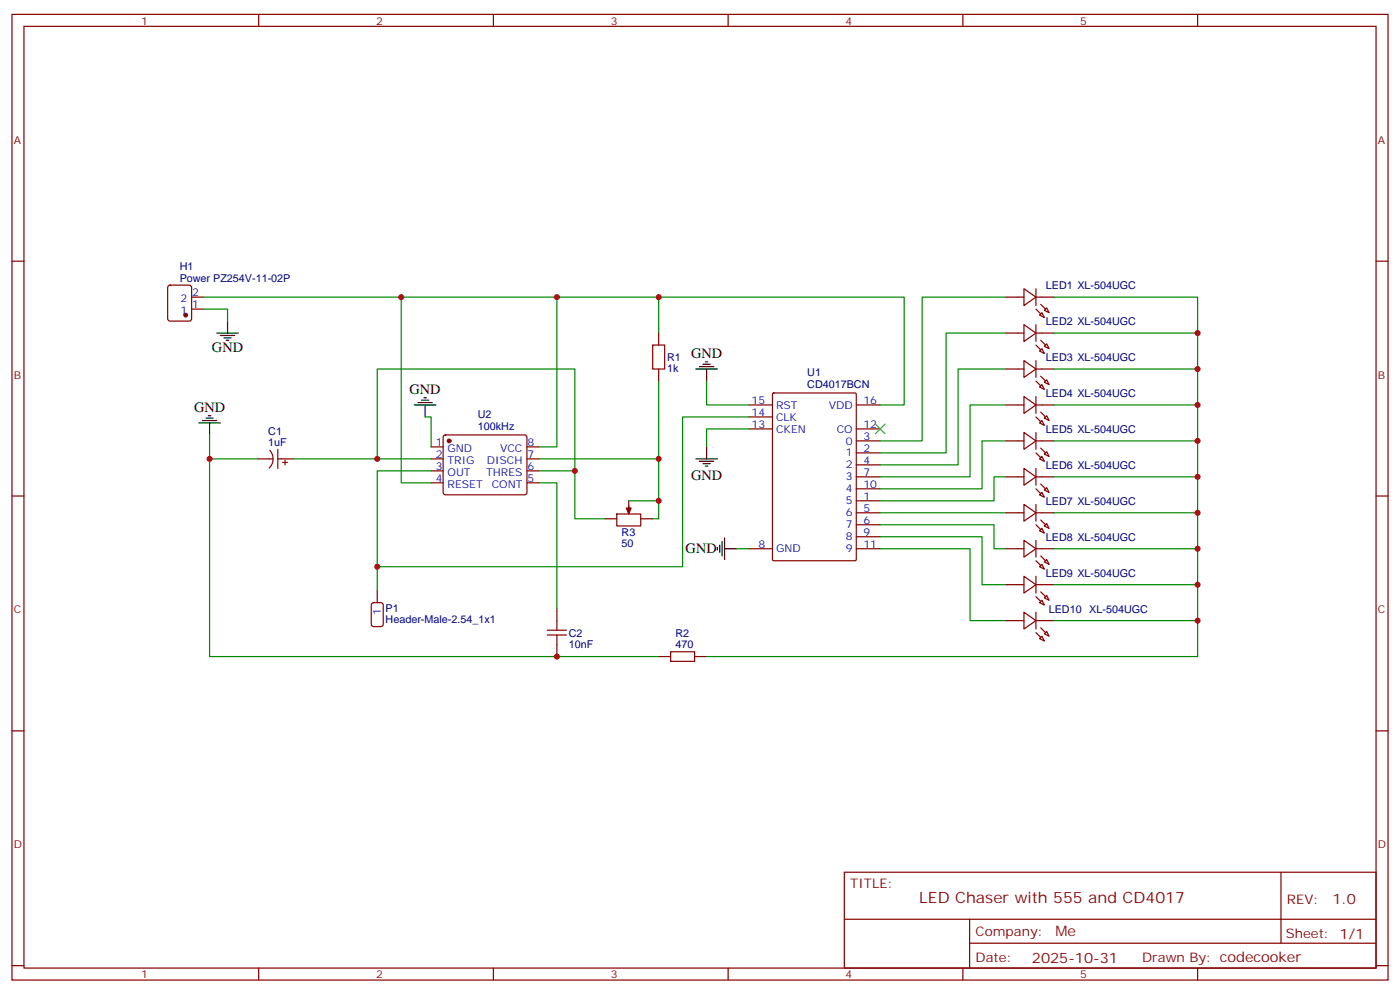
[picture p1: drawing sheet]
<svg xmlns="http://www.w3.org/2000/svg" width="412mm" height="292mm" viewBox="0 0 412 292" stroke-linecap="round" stroke-linejoin="round" font-family="sans-serif">
<g fill="none" stroke="#870000" stroke-width=".35">
<path d="M3.5 4.2h405.4v284.4h-405.4zM7.1 7.8h398.2v277.2h-398.2zM76.2 4.2v3.6M145.3 4.2v3.6M214.5 4.2v3.6M283.6 4.2v3.6M352.8 4.2v3.6M3.5 76.9h3.6M405.3 76.9h3.6M49.6 84.2l.5-.2h5.6l.7 .4v9.4l-.4 .7h-5.9l-.7-.4v-9.4zM56.4 91h3.6M56.4 87.5h3.6"/>
<path d="M194 98.1v3.5M296.3 87.5h5.3M296.3 98.1h5.3M301.6 85l3.6 2.5-3.6 2.5zM301.6 95.6l3.6 2.5-3.6 2.4zM305.2 87.5h5.2M305.2 85v5M305.2 95.6v4.9M305.2 98.1h5.2M306.9 92.1l.7 1.4-1.4-.7zM308.3 90.7l.7 1.4-1.4-.7zM192.3 101.6h3.5v7.1h-3.5z"/>
<path d="M194 108.7v3.5M220.5 119.2h7M227.6 115.9l.3-.2h24l.3 .2v48.8l-.2 .4h-24.1l-.3-.2zM252.2 119.2h7.1M296.3 119.2h5.3M296.3 108.7h5.3M301.6 106.2l3.6 2.5-3.6 2.4zM301.6 116.8l3.6 2.4-3.6 2.5zM305.2 119.2h5.2M305.2 106.2v4.9M305.2 116.8v4.9M305.2 108.7h5.2"/>
<path d="M306.2 113.9l.7-.7 .7 1.5zM306.9 102.7l.7 1.4-1.4-.7zM307.6 102l.7-.8 .7 1.5zM307.6 112.5l.7-.7 .7 1.4zM75.8 135.1h4.6M79.5 132.6a3.8 3.8 0 0 1-.2 5.2M81.8 135.1h4.6M81.8 132.3v5.6M83.3 136.2h1.4M84 135.5v1.4M127 131.6h3.5M127 135.1h3.5"/>
<path d="M127 138.6h3.5M130.8 128.3l.4-.2h23.3l.5 .2 .2 .5v16.5l-.7 .4-23.5-.1-.5-.6v-16.2zM155.2 131.6h3.5M155.2 135.1h3.5M155.2 138.6h3.5M220.5 126.3h7M220.5 122.8h7M252.2 133.3h7.1M252.2 129.8h7.1M252.2 136.9h7.1M252.2 126.3h7.1M296.3 129.8h5.3"/>
<path d="M301.6 127.4l3.6 2.4-3.6 2.5zM301.6 137.9l3.6 2.5-3.6 2.5zM305.2 129.8h5.2M305.2 127.4v4.9M305.2 137.9v5M306.9 123.8l.7 1.4-1.4-.7zM306.9 134.4l.7 1.4-1.4-.7zM307.6 133.7l.7-.7 .7 1.4zM308.3 122.4l.7 1.4-1.4-.7zM3.5 146h3.6M127 142.2h3.5M155.2 142.2h3.5"/>
<path d="M178.2 152.8h3.5M181.7 151.3h7v3.6h-7zM185.2 147.5v3.5M188.7 152.8h3.6M252.2 147.5h7.1M252.2 151h7.1M252.2 154.5h7.1M252.2 140.4h7.1M252.2 158h7.1M252.2 143.9h7.1M296.3 151h5.3M296.3 140.4h5.3"/>
<path d="M301.6 148.5l3.6 2.5-3.6 2.5zM301.6 159.1l3.6 2.5-3.6 2.4zM305.2 151h5.2M305.2 140.4h5.2M305.2 148.5v5M305.2 159.1v4.9M306.2 145.7l.7-.7 .7 1.4zM306.9 155.6l.7 1.4-1.4-.7zM307.6 144.3l.7-.7 .7 1.4zM308.3 154.2l.7 1.4-1.4-.7zM405.3 146h3.6M109.6 177.7l.5-.3h2.1l.6 .5 .1 5.9-.5 .6-2.3 .1-.7-.5v-5.8z"/>
<path d="M111.1 173.9v3.5M164 179.2v6.4M220.5 161.6h7M252.2 161.6h7.1M296.3 161.6h5.3M296.3 172.2h5.3M301.6 169.7l3.6 2.5-3.6 2.4zM305.2 161.6h5.2M305.2 169.7v4.9M305.2 172.2h5.2M306.2 177.4l.7-.7 .7 1.5zM306.9 166.2l.7 1.4-1.4-.7z"/>
<path d="M307.6 165.5l.7-.8 .7 1.5zM308.3 175.3l.7 1.4-1.4-.7zM161.2 187h5.7M161.2 185.6h5.7M164 187v6.3M194 193.3h3.6M197.6 191.9h7v2.8h-7zM204.6 193.3h3.5M296.3 182.7h5.3M301.6 180.3l3.6 2.4-3.6 2.5zM305.2 180.3v4.9M305.2 182.7h5.2"/>
<path d="M306.9 187.3l.7 1.4-1.4-.7zM308.3 185.9l.7 1.4-1.4-.7zM3.5 215.2h3.6M405.3 215.2h3.6M248.7 256.8h156.6v28.2h-156.6zM377.3 256.8v20.9M248.7 270.7h156.5M285.6 277.7h119.6M285.6 270.7v14.1M3.5 284.3h3.6M76.2 285v3.6M145.3 285v3.6"/>
<path d="M214.5 285v3.6M283.6 285v3.6M352.8 285v3.6M405.3 284.3h3.6"/>
</g>
<g fill="#870000" stroke="#870000" stroke-width=".35">
<path d="M306.6 89.6l1.4 1.4z"/>
<path d="M305.2 91l1.4 1.4z"/>
<path d="M306.6 100.2l1.4 1.4z"/>
<path d="M305.2 101.6l1.4 1.4z"/>
<path d="M306.6 110.8l1.4 1.4z"/>
<path d="M305.2 112.2l1.4 1.4z"/>
<path d="M306.6 121.4l1.4 1.4z"/>
<path d="M305.2 122.8l1.4 1.4z"/>
<path d="M306.6 131.9l1.4 1.4z"/>
<path d="M305.2 133.3l1.4 1.5z"/>
<path d="M306.6 142.5l1.4 1.4z"/>
<path d="M305.2 143.9l1.4 1.4z"/>
<path d="M306.6 153.1l1.4 1.4z"/>
<path d="M305.2 154.5l1.4 1.4z"/>
<path d="M306.6 163.7l1.4 1.4z"/>
<path d="M305.2 165.1l1.4 1.4z"/>
<path d="M306.6 174.3l1.4 1.4z"/>
<path d="M305.2 175.7l1.4 1.4z"/>
<path d="M306.6 184.9l1.4 1.4z"/>
<path d="M305.2 186.3l1.4 1.4z"/>
<path d="M184.5 149.6h1.4l-.7 1.7z"/>
<circle cx="132.3" cy="129.8" r=".53"/>
<circle cx="54.7" cy="92.8" r=".53"/>
</g>
<g fill="none" stroke="#008700" stroke-width=".35">
<path d="M60 87.5h206.3v31.7h-7M60 91h7v3.5M118.2 87.5v54.7h8.8M164 87.5v44.1h-5.3M194 87.5v10.6M296.3 87.5h-24.7v42.3h-12.3M296.3 98.1h-17.6v35.2h-19.4M310.4 87.5h42.4v105.8h-144.7M310.4 98.1h42.4M194 112.2v40.6h-1.7M208.1 112.2v7h12.4M296.3 108.7h-14.1v28.2h-22.9"/>
<path d="M296.3 119.2h-10.5v21.2h-26.5M310.4 108.7h42.4M310.4 119.2h42.4M61.7 128.1v7M75.8 135.1h-14.1v58.2h132.3M86.4 135.1h40.6M111.1 135.1v-26.4h58.2v29.9M125.2 122.8h1.8v8.8M127 138.6h-15.9v35.3M158.7 138.6h10.6v14.2h8.9M158.7 135.1h35.3M220.5 126.3h-12.4v5.3"/>
<path d="M220.5 122.8h-19.4v44.1h-90M296.3 129.8h-7v14.1h-30M310.4 129.8h42.4M158.7 142.2h5.3v37M185.2 147.5h8.8M259.3 154.5h33.5v7.1h3.5M259.3 158h30v14.2h7M259.3 151h37M296.3 140.4h-3.5v7.1h-33.5M310.4 151h42.4M310.4 140.4h42.4M217 161.6h3.5"/>
<path d="M259.3 161.6h26.5v21.1h10.5M310.4 161.6h42.4M310.4 172.2h42.4M310.4 182.7h42.4"/>
</g>
<path d="M257.9 124.9l2.8 2.8M260.7 124.9l-2.8 2.8" fill="none" stroke="#3c3" stroke-width=".35"/>
<g fill="none" stroke="#000" stroke-width=".35">
<path d="M63.9 98.1h6.3M64.9 98.8h4.2M66 99.5h2.1M67 94.5v3.6M66.7 100.2h.7M122.1 119.2h6.3M123.1 118.5h4.3M124.2 117.8h2.1M124.9 117.1h.7M125.2 119.2v3.6M205 108.7h6.3M206 107.9h4.3"/>
<path d="M207.1 107.2h2.1M207.8 106.5h.7M208.1 108.7v3.5M58.6 124.5h6.3M59.6 123.8h4.3M60.7 123.1h2.1M61.4 122.4h.7M61.7 124.5v3.6M205 135.1h6.3M206 135.8h4.3M207.1 136.5h2.1M207.8 137.2h.7"/>
<path d="M208.1 131.6v3.5M212.7 159.5v4.2M213.4 158.4v6.3M211.3 161.2v.7M212 160.5v2.1M213.4 161.6h3.6"/>
</g>
<g fill="#c00">
<circle cx="164" cy="87.5" r=".88"/>
<circle cx="194" cy="87.5" r=".88"/>
<circle cx="194" cy="147.5" r=".88"/>
<circle cx="194" cy="135.1" r=".88"/>
<circle cx="169.3" cy="138.6" r=".88"/>
<circle cx="111.1" cy="135.1" r=".88"/>
<circle cx="118.2" cy="87.5" r=".88"/>
<circle cx="352.8" cy="98.1" r=".88"/>
<circle cx="352.8" cy="108.7" r=".88"/>
<circle cx="352.8" cy="119.2" r=".88"/>
<circle cx="352.8" cy="129.8" r=".88"/>
<circle cx="352.8" cy="140.4" r=".88"/>
<circle cx="352.8" cy="151" r=".88"/>
<circle cx="352.8" cy="161.6" r=".88"/>
<circle cx="352.8" cy="172.2" r=".88"/>
<circle cx="352.8" cy="182.7" r=".88"/>
<circle cx="111.1" cy="166.9" r=".88"/>
<circle cx="164" cy="193.3" r=".88"/>
<circle cx="61.7" cy="135.1" r=".88"/>
</g>
<text font-size="4.6" fill="#800" x="270.8" y="265.8">LED Chaser with 555 and CD4017</text>
<g font-size="4.2">
<text x="62.4" y="103.7">GND</text>
<text x="203.6" y="105.3">GND</text>
<text x="120.6" y="115.9">GND</text>
<text x="57.1" y="121.2">GND</text>
<text x="203.6" y="141.2">GND</text>
<text x="202" y="162.9">GND</text>
</g>
<g font-size="4.2" fill="#800">
<text x="392.5" y="266.1">1.0</text>
<text x="310.9" y="275.6">Me</text>
<text x="304" y="283.4">2025-10-31</text>
</g>
<g font-size="3.9" fill="#800">
<text x="250.5" y="261.4">TITLE:</text>
<text x="379.1" y="266.1">REV:</text>
<text x="287.4" y="275.6">Company:</text>
<text x="378.7" y="276.2">Sheet: 1/1</text>
<text x="287.4" y="283.3">Date:</text>
<text x="336.4" y="283.4">Drawn By: codecooker</text>
</g>
<g font-size="3.2" fill="#800">
<text x="41.6" y="7.2">1</text>
<text x="110.8" y="7.2">2</text>
<text x="179.9" y="7.2">3</text>
<text x="249.1" y="7.2">4</text>
<text x="318.2" y="7.2">5</text>
<text x="4.1" y="42.3">A</text>
<text x="405.9" y="42.3">A</text>
<text x="4.1" y="111.5">B</text>
<text x="405.9" y="111.5">B</text>
<text x="4.1" y="180.6">C</text>
<text x="405.9" y="180.6">C</text>
<text x="4.1" y="249.8">D</text>
<text x="405.9" y="249.8">D</text>
<text x="41.6" y="288">1</text>
<text x="110.8" y="288">2</text>
<text x="179.9" y="288">3</text>
<text x="249.1" y="288">4</text>
<text x="318.2" y="288">5</text>
</g>
<g font-size="3.2" fill="#000080">
<text x="52.9" y="82.9">Power PZ254V-11-02P</text>
<text x="52.9" y="79.6">H1</text>
<text x="308.1" y="85.1">LED1 XL-504UGC</text>
<text x="308.1" y="95.7">LED2 XL-504UGC</text>
<text x="196.5" y="106.3">R1</text>
<text x="308.1" y="106.2">LED3 XL-504UGC</text>
<text x="196.5" y="109.5">1k</text>
<text x="237.8" y="110.8">U1</text>
<text x="237.8" y="114.1">CD4017BCN</text>
<text x="308.1" y="116.8">LED4 XL-504UGC</text>
<text x="140.8" y="123.2">U2</text>
<text x="79" y="131.2">1uF</text>
<text x="79" y="128">C1</text>
<text x="140.8" y="126.5">100kHz</text>
<text x="308.1" y="127.4">LED5 XL-504UGC</text>
<text x="308.1" y="138">LED6 XL-504UGC</text>
<text x="308.1" y="148.6">LED7 XL-504UGC</text>
<text x="183.1" y="161.1">50</text>
<text x="183.1" y="157.9">R3</text>
<text x="308.1" y="159.2">LED8 XL-504UGC</text>
<text x="308.1" y="169.8">LED9 XL-504UGC</text>
<text x="113.6" y="183.4">Header-Male-2.54_1x1</text>
<text x="113.6" y="180.1">P1</text>
<text x="308.9" y="180.4">LED10</text>
<text x="320.9" y="180.4">XL-504UGC</text>
<text x="167.6" y="190.8">10nF</text>
<text x="167.6" y="187.5">C2</text>
<text x="199" y="190.9">470</text>
<text x="199" y="187.6">R2</text>
</g>
<g font-size="3.2" fill="#00f">
<text x="53.1" y="88.9">2</text>
<text x="56.6" y="87.1">2</text>
<text x="53.1" y="92.4">1</text>
<text x="56.6" y="90.7">1</text>
<text x="221.4" y="118.9">15</text>
<text x="254.4" y="118.9">16</text>
<text x="221.4" y="122.4">14</text>
<text x="221.4" y="125.9">13</text>
<text x="228.6" y="120.3">RST</text>
<text x="228.6" y="123.8">CLK</text>
<text x="244.1" y="120.3">VDD</text>
<text x="254.4" y="125.9">12</text>
<text x="128.3" y="131.2">1</text>
<text x="155.4" y="131.2">8</text>
<text x="228.6" y="127.4">CKEN</text>
<text x="246.5" y="127.4">CO</text>
<text x="249.2" y="130.9">0</text>
<text x="254.4" y="129.5">3</text>
<text x="128.3" y="134.8">2</text>
<text x="131.8" y="133">GND</text>
<text x="131.8" y="136.5">TRIG</text>
<text x="143.4" y="136.5">DISCH</text>
<text x="147.3" y="133">VCC</text>
<text x="155.4" y="134.8">7</text>
<text x="249.2" y="134.4">1</text>
<text x="249.2" y="137.9">2</text>
<text x="254.4" y="133">2</text>
<text x="254.4" y="136.5">4</text>
<text x="128.3" y="138.3">3</text>
<text x="128.3" y="141.8">4</text>
<text x="131.8" y="140.1">OUT</text>
<text x="131.8" y="143.6">RESET</text>
<text x="143.2" y="140.1">THRES</text>
<text x="144.9" y="143.6">CONT</text>
<text x="155.4" y="141.8">5</text>
<text x="155.4" y="138.3">6</text>
<text x="249.2" y="141.5">3</text>
<text x="254.4" y="140.1">7</text>
<text x="254.4" y="143.6">10</text>
<text x="249.2" y="148.5">5</text>
<text x="249.2" y="145">4</text>
<text x="254.4" y="147.1">1</text>
<text x="249.2" y="152">6</text>
<text x="249.2" y="155.6">7</text>
<text x="254.4" y="150.6">5</text>
<text x="254.4" y="154.2">6</text>
<text x="223.4" y="161.2">8</text>
<text x="249.2" y="159.1">8</text>
<text x="254.4" y="157.7">9</text>
<text x="254.4" y="161.2">11</text>
<text x="228.6" y="162.6">GND</text>
<text x="249.2" y="162.6">9</text>
<text x="112.2" y="181.2" transform="rotate(-90 112.2 181.2)">1</text>
</g>
</svg>
